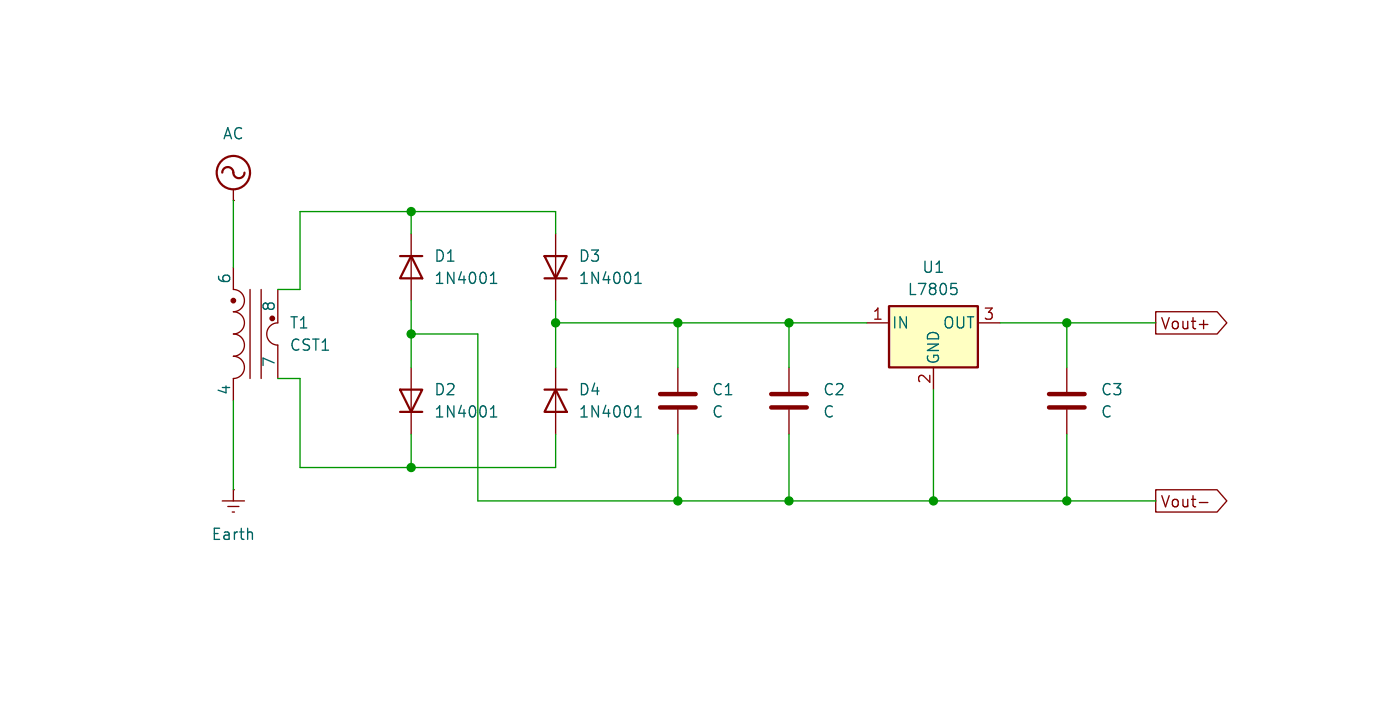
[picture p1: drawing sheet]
(kicad_sch
 (version 20250114)
 (generator "eeschema")
 (generator_version "9.0")
 (paper "User" 160 80)
 (lib_symbols
  (symbol "Device:C"
   (pin_numbers (hide yes))
   (pin_names
    (offset 0.254)) (exclude_from_sim no) (in_bom yes) (on_board yes)
   (property "Reference" "C" (at 0.635 2.54 0) (effects (font (size 1.27 1.27)) (justify left)))
   (property "Value" "C" (at 0.635 -2.54 0) (effects (font (size 1.27 1.27)) (justify left)))
   (property "Footprint" "" (at 0.9652 -3.81 0) (effects (font (size 1.27 1.27)) (hide yes)))
   (property "Datasheet" "~" (at 0 0 0) (effects (font (size 1.27 1.27)) (hide yes)))
   (property "Description" "Unpolarized capacitor" (at 0 0 0) (effects (font (size 1.27 1.27)) (hide yes)))
   (symbol "C_0_1"
    (polyline (pts (xy -2.032 0.762) (xy 2.032 0.762)) (stroke (width 0.508) (type default)) (fill (type none)))
    (polyline (pts (xy -2.032 -0.762) (xy 2.032 -0.762)) (stroke (width 0.508) (type default)) (fill (type none))))
   (symbol "C_1_1"
    (pin passive line (at 0 3.81 270) (length 2.794) (name "~" (effects (font (size 1.27 1.27)))) (number "1" (effects (font (size 1.27 1.27)))))
    (pin passive line (at 0 -3.81 90) (length 2.794) (name "~" (effects (font (size 1.27 1.27)))) (number "2" (effects (font (size 1.27 1.27))))))
   (embedded_fonts no))
  (symbol "Diode:1N4001"
   (pin_numbers (hide yes))
   (pin_names (hide yes)) (exclude_from_sim no) (in_bom yes) (on_board yes)
   (property "Reference" "D" (at 0 2.54 0) (effects (font (size 1.27 1.27))))
   (property "Value" "1N4001" (at 0 -2.54 0) (effects (font (size 1.27 1.27))))
   (property "Footprint" "Diode_THT:D_DO-41_SOD81_P10.16mm_Horizontal" (at 0 0 0) (effects (font (size 1.27 1.27)) (hide yes)))
   (property "Datasheet" "http://www.vishay.com/docs/88503/1n4001.pdf" (at 0 0 0) (effects (font (size 1.27 1.27)) (hide yes)))
   (property "Description" "50V 1A General Purpose Rectifier Diode, DO-41" (at 0 0 0) (effects (font (size 1.27 1.27)) (hide yes)))
   (property "Sim.Device" "D" (at 0 0 0) (effects (font (size 1.27 1.27)) (hide yes)))
   (property "Sim.Pins" "1=K 2=A" (at 0 0 0) (effects (font (size 1.27 1.27)) (hide yes)))
   (symbol "1N4001_0_1"
    (polyline (pts (xy -1.27 1.27) (xy -1.27 -1.27)) (stroke (width 0.254) (type default)) (fill (type none)))
    (polyline (pts (xy 1.27 1.27) (xy 1.27 -1.27) (xy -1.27 0) (xy 1.27 1.27)) (stroke (width 0.254) (type default)) (fill (type none)))
    (polyline (pts (xy 1.27 0) (xy -1.27 0)) (stroke (width 0) (type default)) (fill (type none))))
   (symbol "1N4001_1_1"
    (pin passive line (at -3.81 0 0) (length 2.54) (name "K" (effects (font (size 1.27 1.27)))) (number "1" (effects (font (size 1.27 1.27)))))
    (pin passive line (at 3.81 0 180) (length 2.54) (name "A" (effects (font (size 1.27 1.27)))) (number "2" (effects (font (size 1.27 1.27))))))
   (embedded_fonts no))
  (symbol "Regulator_Linear:L7805"
   (pin_names
    (offset 0.254)) (exclude_from_sim no) (in_bom yes) (on_board yes)
   (property "Reference" "U" (at -3.81 3.175 0) (effects (font (size 1.27 1.27))))
   (property "Value" "L7805" (at 0 3.175 0) (effects (font (size 1.27 1.27)) (justify left)))
   (property "Footprint" "" (at 0.635 -3.81 0) (effects (font (size 1.27 1.27)
    (italic yes)) (justify left) (hide yes)))
   (property "Datasheet" "http://www.st.com/content/ccc/resource/technical/document/datasheet/41/4f/b3/b0/12/d4/47/88/CD00000444.pdf/files/CD00000444.pdf/jcr:content/translations/en.CD00000444.pdf" (at 0 -1.27 0) (effects (font (size 1.27 1.27)) (hide yes)))
   (property "Description" "Positive 1.5A 35V Linear Regulator, Fixed Output 5V, TO-220/TO-263/TO-252" (at 0 0 0) (effects (font (size 1.27 1.27)) (hide yes)))
   (symbol "L7805_0_1"
    (rectangle (start -5.08 1.905) (end 5.08 -5.08) (stroke (width 0.254) (type default)) (fill (type background))))
   (symbol "L7805_1_1"
    (pin power_in line (at -7.62 0 0) (length 2.54) (name "IN" (effects (font (size 1.27 1.27)))) (number "1" (effects (font (size 1.27 1.27)))))
    (pin power_in line (at 0 -7.62 90) (length 2.54) (name "GND" (effects (font (size 1.27 1.27)))) (number "2" (effects (font (size 1.27 1.27)))))
    (pin power_out line (at 7.62 0 180) (length 2.54) (name "OUT" (effects (font (size 1.27 1.27)))) (number "3" (effects (font (size 1.27 1.27))))))
   (embedded_fonts no))
  (symbol "Transformer:CST1"
   (pin_numbers (hide yes))
   (pin_names
    (offset 0)) (exclude_from_sim no) (in_bom yes) (on_board yes)
   (property "Reference" "T" (at 0 6.35 0) (effects (font (size 1.27 1.27))))
   (property "Value" "CST1" (at 0 -1.27 0) (effects (font (size 1.27 1.27))))
   (property "Footprint" "Transformer_SMD:Transformer_Coilcraft_CST1" (at 0 0 0) (effects (font (size 1.27 1.27)) (hide yes)))
   (property "Datasheet" "https://www.coilcraft.com/pdfs/cst.pdf" (at 0 0 0) (effects (font (size 1.27 1.27)) (hide yes)))
   (property "Description" "Coilcraft Current Sense Transformer, SMD, 20A, 1:20 to 1:125" (at 0 0 0) (effects (font (size 1.27 1.27)) (hide yes)))
   (property "ki_locked" "" (at 0 0 0) (effects (font (size 1.27 1.27))))
   (symbol "CST1_0_1"
    (polyline (pts (xy -5.08 3.175) (xy 5.08 3.175)) (stroke (width 0) (type default)) (fill (type none)))
    (polyline (pts (xy -5.08 1.905) (xy 5.08 1.905)) (stroke (width 0) (type default)) (fill (type none)))
    (circle (center -3.81 0) (radius 0.254) (stroke (width 0) (type default)) (fill (type outline)))
    (arc (start -5.08 0) (mid -3.81 1.2645) (end -2.54 0) (stroke (width 0) (type default)) (fill (type none)))
    (circle (center -1.778 4.445) (radius 0.254) (stroke (width 0) (type default)) (fill (type outline)))
    (arc (start -2.54 0) (mid -1.27 1.2645) (end 0 0) (stroke (width 0) (type default)) (fill (type none)))
    (arc (start 1.27 5.08) (mid 0 3.8155) (end -1.27 5.08) (stroke (width 0) (type default)) (fill (type none)))
    (arc (start 0 0) (mid 1.27 1.2645) (end 2.54 0) (stroke (width 0) (type default)) (fill (type none)))
    (arc (start 2.54 0) (mid 3.81 1.2645) (end 5.08 0) (stroke (width 0) (type default)) (fill (type none)))
    (pin passive line (at -7.62 0 0) (length 2.54) (name "6" (effects (font (size 1.27 1.27)))) (number "6" (effects (font (size 1.27 1.27)))))
    (pin passive line (at -5.08 5.08 0) (length 3.81) (name "8" (effects (font (size 1.27 1.27)))) (number "8" (effects (font (size 1.27 1.27)))))
    (pin passive line (at 5.08 5.08 180) (length 3.81) (name "7" (effects (font (size 1.27 1.27)))) (number "7" (effects (font (size 1.27 1.27)))))
    (pin passive line (at 7.62 0 180) (length 2.54) (name "4" (effects (font (size 1.27 1.27)))) (number "4" (effects (font (size 1.27 1.27))))))
   (symbol "CST1_1_1"
    (pin no_connect line (at -2.54 5.08 0) (length 2.54) (hide yes) (name "5" (effects (font (size 1.27 1.27)))) (number "5" (effects (font (size 1.27 1.27)))))
    (pin no_connect line (at -2.54 0 0) (length 2.54) (hide yes) (name "2" (effects (font (size 1.27 1.27)))) (number "2" (effects (font (size 1.27 1.27)))))
    (pin no_connect line (at 2.54 5.08 180) (length 2.54) (hide yes) (name "3" (effects (font (size 1.27 1.27)))) (number "3" (effects (font (size 1.27 1.27)))))
    (pin no_connect line (at 2.54 0 180) (length 2.54) (hide yes) (name "1" (effects (font (size 1.27 1.27)))) (number "1" (effects (font (size 1.27 1.27))))))
   (embedded_fonts no))
  (symbol "power:AC"
   (power)
   (pin_numbers (hide yes))
   (pin_names
    (offset 0) (hide yes)) (exclude_from_sim no) (in_bom yes) (on_board yes)
   (property "Reference" "#PWR" (at 0 -2.54 0) (effects (font (size 1.27 1.27)) (hide yes)))
   (property "Value" "AC" (at 0 6.35 0) (effects (font (size 1.27 1.27))))
   (property "Footprint" "" (at 0 0 0) (effects (font (size 1.27 1.27)) (hide yes)))
   (property "Datasheet" "" (at 0 0 0) (effects (font (size 1.27 1.27)) (hide yes)))
   (property "Description" "Power symbol creates a global label with name \"AC\"" (at 0 0 0) (effects (font (size 1.27 1.27)) (hide yes)))
   (symbol "AC_0_1"
    (arc (start -1.27 3.175) (mid -0.635 3.8073) (end 0 3.175) (stroke (width 0.254) (type default)) (fill (type none)))
    (circle (center 0 3.175) (radius 1.905) (stroke (width 0.254) (type default)) (fill (type none)))
    (polyline (pts (xy 0 0) (xy 0 1.27)) (stroke (width 0) (type default)) (fill (type none)))
    (arc (start 1.27 3.175) (mid 0.635 2.5427) (end 0 3.175) (stroke (width 0.254) (type default)) (fill (type none))))
   (symbol "AC_1_1"
    (pin power_in line (at 0 0 90) (length 0) (name "~" (effects (font (size 1.27 1.27)))) (number "1" (effects (font (size 1.27 1.27))))))
   (embedded_fonts no))
  (symbol "power:Earth"
   (power)
   (pin_numbers (hide yes))
   (pin_names
    (offset 0) (hide yes)) (exclude_from_sim no) (in_bom yes) (on_board yes)
   (property "Reference" "#PWR" (at 0 -6.35 0) (effects (font (size 1.27 1.27)) (hide yes)))
   (property "Value" "Earth" (at 0 -3.81 0) (effects (font (size 1.27 1.27))))
   (property "Footprint" "" (at 0 0 0) (effects (font (size 1.27 1.27)) (hide yes)))
   (property "Datasheet" "~" (at 0 0 0) (effects (font (size 1.27 1.27)) (hide yes)))
   (property "Description" "Power symbol creates a global label with name \"Earth\"" (at 0 0 0) (effects (font (size 1.27 1.27)) (hide yes)))
   (symbol "Earth_0_1"
    (polyline (pts (xy -0.635 -1.905) (xy 0.635 -1.905)) (stroke (width 0) (type default)) (fill (type none)))
    (polyline (pts (xy -0.127 -2.54) (xy 0.127 -2.54)) (stroke (width 0) (type default)) (fill (type none)))
    (polyline (pts (xy 0 -1.27) (xy 0 0)) (stroke (width 0) (type default)) (fill (type none)))
    (polyline (pts (xy 1.27 -1.27) (xy -1.27 -1.27)) (stroke (width 0) (type default)) (fill (type none))))
   (symbol "Earth_1_1"
    (pin power_in line (at 0 0 270) (length 0) (name "~" (effects (font (size 1.27 1.27)))) (number "1" (effects (font (size 1.27 1.27))))))
   (embedded_fonts no)))
 (junction
  (at 90.17 57.15)
  (diameter 0)
  (color 0 0 0 0))
 (junction
  (at 90.17 36.83)
  (diameter 0)
  (color 0 0 0 0))
 (junction
  (at 46.99 24.13)
  (diameter 0)
  (color 0 0 0 0))
 (junction
  (at 121.92 57.15)
  (diameter 0)
  (color 0 0 0 0))
 (junction
  (at 63.5 36.83)
  (diameter 0)
  (color 0 0 0 0))
 (junction
  (at 77.47 57.15)
  (diameter 0)
  (color 0 0 0 0))
 (junction
  (at 46.99 38.1)
  (diameter 0)
  (color 0 0 0 0))
 (junction
  (at 77.47 36.83)
  (diameter 0)
  (color 0 0 0 0))
 (junction
  (at 106.68 57.15)
  (diameter 0)
  (color 0 0 0 0))
 (junction
  (at 121.92 36.83)
  (diameter 0)
  (color 0 0 0 0))
 (junction
  (at 46.99 53.34)
  (diameter 0)
  (color 0 0 0 0))
 (wire
  (pts (xy 63.5 36.83) (xy 63.5 41.91))
  (stroke (width 0) (type default)))
 (wire
  (pts (xy 90.17 36.83) (xy 90.17 41.91))
  (stroke (width 0) (type default)))
 (wire
  (pts (xy 34.29 43.18) (xy 34.29 53.34))
  (stroke (width 0) (type default)))
 (wire
  (pts (xy 90.17 57.15) (xy 106.68 57.15))
  (stroke (width 0) (type default)))
 (wire
  (pts (xy 77.47 57.15) (xy 90.17 57.15))
  (stroke (width 0) (type default)))
 (wire
  (pts (xy 121.92 36.83) (xy 121.92 41.91))
  (stroke (width 0) (type default)))
 (wire
  (pts (xy 54.61 57.15) (xy 77.47 57.15))
  (stroke (width 0) (type default)))
 (wire
  (pts (xy 26.67 45.72) (xy 26.67 55.88))
  (stroke (width 0) (type default)))
 (wire
  (pts (xy 34.29 53.34) (xy 46.99 53.34))
  (stroke (width 0) (type default)))
 (wire
  (pts (xy 63.5 36.83) (xy 77.47 36.83))
  (stroke (width 0) (type default)))
 (wire
  (pts (xy 46.99 38.1) (xy 46.99 41.91))
  (stroke (width 0) (type default)))
 (wire
  (pts (xy 26.67 22.86) (xy 26.67 30.48))
  (stroke (width 0) (type default)))
 (wire
  (pts (xy 63.5 34.29) (xy 63.5 36.83))
  (stroke (width 0) (type default)))
 (wire
  (pts (xy 90.17 49.53) (xy 90.17 57.15))
  (stroke (width 0) (type default)))
 (wire
  (pts (xy 46.99 49.53) (xy 46.99 53.34))
  (stroke (width 0) (type default)))
 (wire
  (pts (xy 34.29 33.02) (xy 34.29 24.13))
  (stroke (width 0) (type default)))
 (wire
  (pts (xy 121.92 57.15) (xy 132.08 57.15))
  (stroke (width 0) (type default)))
 (wire
  (pts (xy 63.5 53.34) (xy 46.99 53.34))
  (stroke (width 0) (type default)))
 (wire
  (pts (xy 121.92 49.53) (xy 121.92 57.15))
  (stroke (width 0) (type default)))
 (wire
  (pts (xy 31.75 43.18) (xy 34.29 43.18))
  (stroke (width 0) (type default)))
 (wire
  (pts (xy 34.29 24.13) (xy 46.99 24.13))
  (stroke (width 0) (type default)))
 (wire
  (pts (xy 31.75 33.02) (xy 34.29 33.02))
  (stroke (width 0) (type default)))
 (wire
  (pts (xy 77.47 36.83) (xy 77.47 41.91))
  (stroke (width 0) (type default)))
 (wire
  (pts (xy 121.92 36.83) (xy 132.08 36.83))
  (stroke (width 0) (type default)))
 (wire
  (pts (xy 77.47 36.83) (xy 90.17 36.83))
  (stroke (width 0) (type default)))
 (wire
  (pts (xy 54.61 38.1) (xy 54.61 57.15))
  (stroke (width 0) (type default)))
 (wire
  (pts (xy 121.92 57.15) (xy 106.68 57.15))
  (stroke (width 0) (type default)))
 (wire
  (pts (xy 46.99 38.1) (xy 54.61 38.1))
  (stroke (width 0) (type default)))
 (wire
  (pts (xy 106.68 57.15) (xy 106.68 44.45))
  (stroke (width 0) (type default)))
 (wire
  (pts (xy 77.47 49.53) (xy 77.47 57.15))
  (stroke (width 0) (type default)))
 (wire
  (pts (xy 46.99 24.13) (xy 46.99 26.67))
  (stroke (width 0) (type default)))
 (wire
  (pts (xy 46.99 34.29) (xy 46.99 38.1))
  (stroke (width 0) (type default)))
 (wire
  (pts (xy 114.3 36.83) (xy 121.92 36.83))
  (stroke (width 0) (type default)))
 (wire
  (pts (xy 63.5 49.53) (xy 63.5 53.34))
  (stroke (width 0) (type default)))
 (wire
  (pts (xy 63.5 26.67) (xy 63.5 24.13))
  (stroke (width 0) (type default)))
 (wire
  (pts (xy 63.5 24.13) (xy 46.99 24.13))
  (stroke (width 0) (type default)))
 (wire
  (pts (xy 90.17 36.83) (xy 99.06 36.83))
  (stroke (width 0) (type default)))
 (global_label "Vout+"
  (shape output)
  (at 132.08 36.83 0)
  (fields_autoplaced yes)
  (effects (font (size 1.27 1.27)) (justify left))
  (property "Intersheetrefs" "${INTERSHEET_REFS}" (at 140.7499 36.83 0) (effects (font (size 1.27 1.27)) (justify left) (hide yes))))
 (global_label "Vout-"
  (shape output)
  (at 132.08 57.15 0)
  (fields_autoplaced yes)
  (effects (font (size 1.27 1.27)) (justify left))
  (property "Intersheetrefs" "${INTERSHEET_REFS}" (at 140.7499 57.15 0) (effects (font (size 1.27 1.27)) (justify left) (hide yes))))
 (symbol
  (lib_id "Device:C")
  (at 90.17 45.72 180)
  (unit 1)
  (exclude_from_sim no)
  (in_bom yes)
  (on_board yes)
  (dnp no)
  (fields_autoplaced yes)
  (property "Reference" "C2" (at 93.98 44.4499 0) (effects (font (size 1.27 1.27)) (justify right)))
  (property "Value" "C" (at 93.98 46.9899 0) (effects (font (size 1.27 1.27)) (justify right)))
  (property "Footprint" "" (at 89.2048 41.91 0) (effects (font (size 1.27 1.27)) (hide yes)))
  (property "Datasheet" "~" (at 90.17 45.72 0) (effects (font (size 1.27 1.27)) (hide yes)))
  (property "Description" "Unpolarized capacitor" (at 90.17 45.72 0) (effects (font (size 1.27 1.27)) (hide yes)))
  (pin "1")
  (pin "2"))
 (symbol
  (lib_id "power:Earth")
  (at 26.67 55.88 0)
  (unit 1)
  (exclude_from_sim no)
  (in_bom yes)
  (on_board yes)
  (dnp no)
  (fields_autoplaced yes)
  (property "Reference" "#PWR02" (at 26.67 62.23 0) (effects (font (size 1.27 1.27)) (hide yes)))
  (property "Value" "Earth" (at 26.67 60.96 0) (effects (font (size 1.27 1.27))))
  (property "Footprint" "" (at 26.67 55.88 0) (effects (font (size 1.27 1.27)) (hide yes)))
  (property "Datasheet" "~" (at 26.67 55.88 0) (effects (font (size 1.27 1.27)) (hide yes)))
  (property "Description" "Power symbol creates a global label with name \"Earth\"" (at 26.67 55.88 0) (effects (font (size 1.27 1.27)) (hide yes)))
  (pin "1"))
 (symbol
  (lib_id "Regulator_Linear:L7805")
  (at 106.68 36.83 0)
  (unit 1)
  (exclude_from_sim no)
  (in_bom yes)
  (on_board yes)
  (dnp no)
  (fields_autoplaced yes)
  (property "Reference" "U1" (at 106.68 30.48 0) (effects (font (size 1.27 1.27))))
  (property "Value" "L7805" (at 106.68 33.02 0) (effects (font (size 1.27 1.27))))
  (property "Footprint" "" (at 107.315 40.64 0) (effects (font (size 1.27 1.27)
    (italic yes)) (justify left) (hide yes)))
  (property "Datasheet" "http://www.st.com/content/ccc/resource/technical/document/datasheet/41/4f/b3/b0/12/d4/47/88/CD00000444.pdf/files/CD00000444.pdf/jcr:content/translations/en.CD00000444.pdf" (at 106.68 38.1 0) (effects (font (size 1.27 1.27)) (hide yes)))
  (property "Description" "Positive 1.5A 35V Linear Regulator, Fixed Output 5V, TO-220/TO-263/TO-252" (at 106.68 36.83 0) (effects (font (size 1.27 1.27)) (hide yes)))
  (pin "1")
  (pin "3")
  (pin "2"))
 (symbol
  (lib_id "Diode:1N4001")
  (at 46.99 30.48 270)
  (unit 1)
  (exclude_from_sim no)
  (in_bom yes)
  (on_board yes)
  (dnp no)
  (fields_autoplaced yes)
  (property "Reference" "D1" (at 49.53 29.2099 90) (effects (font (size 1.27 1.27)) (justify left)))
  (property "Value" "1N4001" (at 49.53 31.7499 90) (effects (font (size 1.27 1.27)) (justify left)))
  (property "Footprint" "Diode_THT:D_DO-41_SOD81_P10.16mm_Horizontal" (at 46.99 30.48 0) (effects (font (size 1.27 1.27)) (hide yes)))
  (property "Datasheet" "http://www.vishay.com/docs/88503/1n4001.pdf" (at 46.99 30.48 0) (effects (font (size 1.27 1.27)) (hide yes)))
  (property "Description" "50V 1A General Purpose Rectifier Diode, DO-41" (at 46.99 30.48 0) (effects (font (size 1.27 1.27)) (hide yes)))
  (property "Sim.Device" "D" (at 46.99 30.48 0) (effects (font (size 1.27 1.27)) (hide yes)))
  (property "Sim.Pins" "1=K 2=A" (at 46.99 30.48 0) (effects (font (size 1.27 1.27)) (hide yes)))
  (pin "2")
  (pin "1"))
 (symbol
  (lib_id "Diode:1N4001")
  (at 63.5 45.72 270)
  (unit 1)
  (exclude_from_sim no)
  (in_bom yes)
  (on_board yes)
  (dnp no)
  (fields_autoplaced yes)
  (property "Reference" "D4" (at 66.04 44.4499 90) (effects (font (size 1.27 1.27)) (justify left)))
  (property "Value" "1N4001" (at 66.04 46.9899 90) (effects (font (size 1.27 1.27)) (justify left)))
  (property "Footprint" "Diode_THT:D_DO-41_SOD81_P10.16mm_Horizontal" (at 63.5 45.72 0) (effects (font (size 1.27 1.27)) (hide yes)))
  (property "Datasheet" "http://www.vishay.com/docs/88503/1n4001.pdf" (at 63.5 45.72 0) (effects (font (size 1.27 1.27)) (hide yes)))
  (property "Description" "50V 1A General Purpose Rectifier Diode, DO-41" (at 63.5 45.72 0) (effects (font (size 1.27 1.27)) (hide yes)))
  (property "Sim.Device" "D" (at 63.5 45.72 0) (effects (font (size 1.27 1.27)) (hide yes)))
  (property "Sim.Pins" "1=K 2=A" (at 63.5 45.72 0) (effects (font (size 1.27 1.27)) (hide yes)))
  (pin "2")
  (pin "1"))
 (symbol
  (lib_id "Device:C")
  (at 77.47 45.72 180)
  (unit 1)
  (exclude_from_sim no)
  (in_bom yes)
  (on_board yes)
  (dnp no)
  (fields_autoplaced yes)
  (property "Reference" "C1" (at 81.28 44.4499 0) (effects (font (size 1.27 1.27)) (justify right)))
  (property "Value" "C" (at 81.28 46.9899 0) (effects (font (size 1.27 1.27)) (justify right)))
  (property "Footprint" "" (at 76.5048 41.91 0) (effects (font (size 1.27 1.27)) (hide yes)))
  (property "Datasheet" "~" (at 77.47 45.72 0) (effects (font (size 1.27 1.27)) (hide yes)))
  (property "Description" "Unpolarized capacitor" (at 77.47 45.72 0) (effects (font (size 1.27 1.27)) (hide yes)))
  (pin "1")
  (pin "2"))
 (symbol
  (lib_id "Device:C")
  (at 121.92 45.72 180)
  (unit 1)
  (exclude_from_sim no)
  (in_bom yes)
  (on_board yes)
  (dnp no)
  (fields_autoplaced yes)
  (property "Reference" "C3" (at 125.73 44.4499 0) (effects (font (size 1.27 1.27)) (justify right)))
  (property "Value" "C" (at 125.73 46.9899 0) (effects (font (size 1.27 1.27)) (justify right)))
  (property "Footprint" "" (at 120.9548 41.91 0) (effects (font (size 1.27 1.27)) (hide yes)))
  (property "Datasheet" "~" (at 121.92 45.72 0) (effects (font (size 1.27 1.27)) (hide yes)))
  (property "Description" "Unpolarized capacitor" (at 121.92 45.72 0) (effects (font (size 1.27 1.27)) (hide yes)))
  (pin "1")
  (pin "2"))
 (symbol
  (lib_id "Transformer:CST1")
  (at 26.67 38.1 270)
  (unit 1)
  (exclude_from_sim no)
  (in_bom yes)
  (on_board yes)
  (dnp no)
  (fields_autoplaced yes)
  (property "Reference" "T1" (at 33.02 36.8299 90) (effects (font (size 1.27 1.27)) (justify left)))
  (property "Value" "CST1" (at 33.02 39.3699 90) (effects (font (size 1.27 1.27)) (justify left)))
  (property "Footprint" "Transformer_SMD:Transformer_Coilcraft_CST1" (at 26.67 38.1 0) (effects (font (size 1.27 1.27)) (hide yes)))
  (property "Datasheet" "https://www.coilcraft.com/pdfs/cst.pdf" (at 26.67 38.1 0) (effects (font (size 1.27 1.27)) (hide yes)))
  (property "Description" "Coilcraft Current Sense Transformer, SMD, 20A, 1:20 to 1:125" (at 26.67 38.1 0) (effects (font (size 1.27 1.27)) (hide yes)))
  (pin "4")
  (pin "6")
  (pin "8")
  (pin "2")
  (pin "3")
  (pin "5")
  (pin "1")
  (pin "7"))
 (symbol
  (lib_id "Diode:1N4001")
  (at 63.5 30.48 90)
  (unit 1)
  (exclude_from_sim no)
  (in_bom yes)
  (on_board yes)
  (dnp no)
  (fields_autoplaced yes)
  (property "Reference" "D3" (at 66.04 29.2099 90) (effects (font (size 1.27 1.27)) (justify right)))
  (property "Value" "1N4001" (at 66.04 31.7499 90) (effects (font (size 1.27 1.27)) (justify right)))
  (property "Footprint" "Diode_THT:D_DO-41_SOD81_P10.16mm_Horizontal" (at 63.5 30.48 0) (effects (font (size 1.27 1.27)) (hide yes)))
  (property "Datasheet" "http://www.vishay.com/docs/88503/1n4001.pdf" (at 63.5 30.48 0) (effects (font (size 1.27 1.27)) (hide yes)))
  (property "Description" "50V 1A General Purpose Rectifier Diode, DO-41" (at 63.5 30.48 0) (effects (font (size 1.27 1.27)) (hide yes)))
  (property "Sim.Device" "D" (at 63.5 30.48 0) (effects (font (size 1.27 1.27)) (hide yes)))
  (property "Sim.Pins" "1=K 2=A" (at 63.5 30.48 0) (effects (font (size 1.27 1.27)) (hide yes)))
  (pin "2")
  (pin "1"))
 (symbol
  (lib_id "power:AC")
  (at 26.67 22.86 0)
  (unit 1)
  (exclude_from_sim no)
  (in_bom yes)
  (on_board yes)
  (dnp no)
  (fields_autoplaced yes)
  (property "Reference" "#PWR01" (at 26.67 25.4 0) (effects (font (size 1.27 1.27)) (hide yes)))
  (property "Value" "AC" (at 26.67 15.24 0) (effects (font (size 1.27 1.27))))
  (property "Footprint" "" (at 26.67 22.86 0) (effects (font (size 1.27 1.27)) (hide yes)))
  (property "Datasheet" "" (at 26.67 22.86 0) (effects (font (size 1.27 1.27)) (hide yes)))
  (property "Description" "Power symbol creates a global label with name \"AC\"" (at 26.67 22.86 0) (effects (font (size 1.27 1.27)) (hide yes)))
  (pin "1"))
 (symbol
  (lib_id "Diode:1N4001")
  (at 46.99 45.72 90)
  (unit 1)
  (exclude_from_sim no)
  (in_bom yes)
  (on_board yes)
  (dnp no)
  (fields_autoplaced yes)
  (property "Reference" "D2" (at 49.53 44.4499 90) (effects (font (size 1.27 1.27)) (justify right)))
  (property "Value" "1N4001" (at 49.53 46.9899 90) (effects (font (size 1.27 1.27)) (justify right)))
  (property "Footprint" "Diode_THT:D_DO-41_SOD81_P10.16mm_Horizontal" (at 46.99 45.72 0) (effects (font (size 1.27 1.27)) (hide yes)))
  (property "Datasheet" "http://www.vishay.com/docs/88503/1n4001.pdf" (at 46.99 45.72 0) (effects (font (size 1.27 1.27)) (hide yes)))
  (property "Description" "50V 1A General Purpose Rectifier Diode, DO-41" (at 46.99 45.72 0) (effects (font (size 1.27 1.27)) (hide yes)))
  (property "Sim.Device" "D" (at 46.99 45.72 0) (effects (font (size 1.27 1.27)) (hide yes)))
  (property "Sim.Pins" "1=K 2=A" (at 46.99 45.72 0) (effects (font (size 1.27 1.27)) (hide yes)))
  (pin "2")
  (pin "1"))
 (sheet_instances
  (path ""
   (page "1")))
 (embedded_fonts no))
